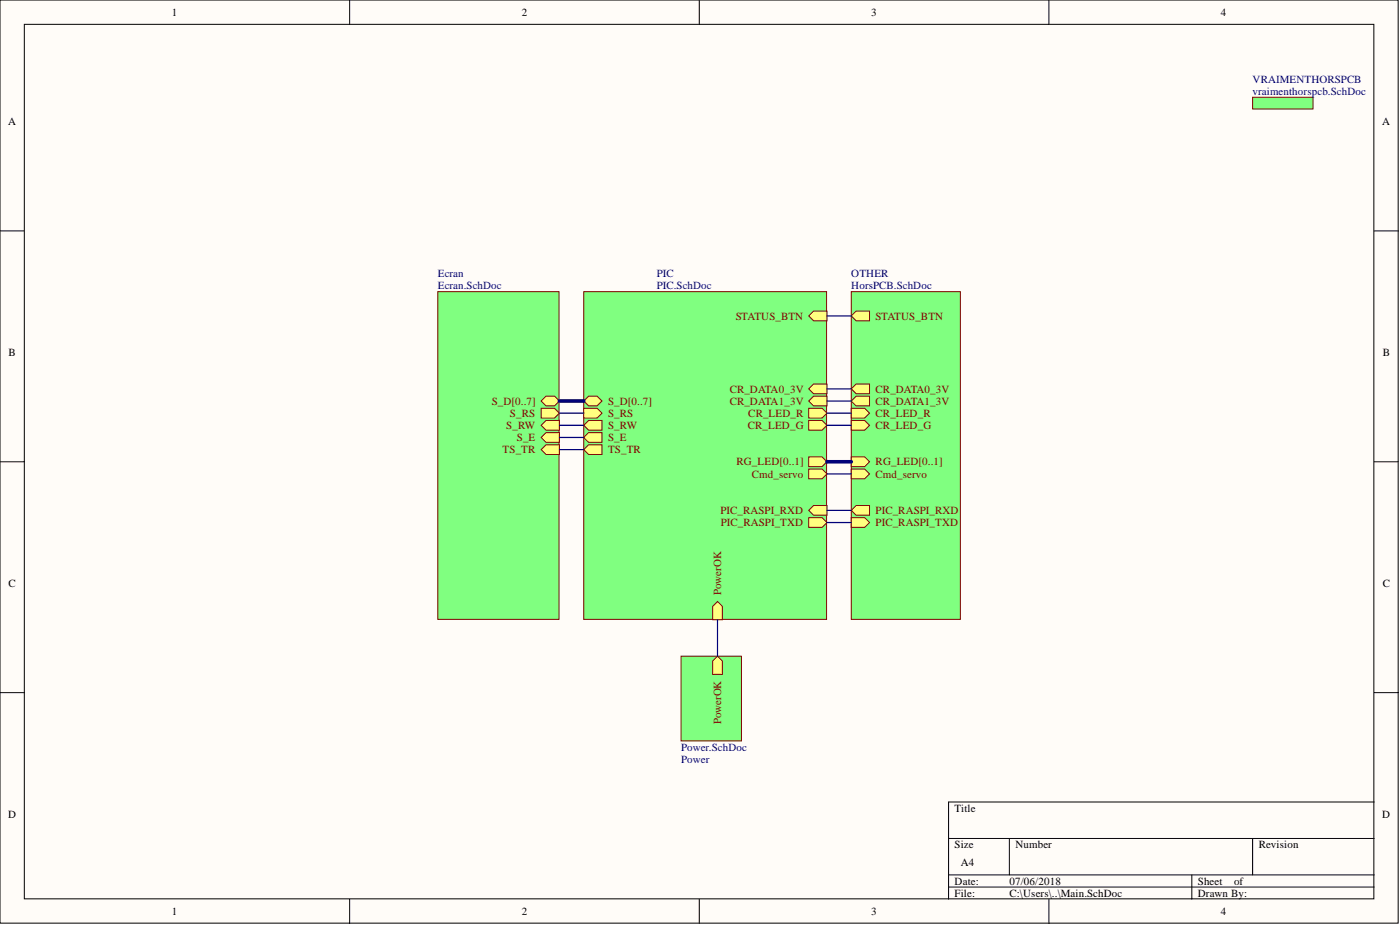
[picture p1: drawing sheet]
<svg xmlns="http://www.w3.org/2000/svg" width="292mm" height="193mm" viewBox="0 0 292 193" stroke-linecap="round" stroke-linejoin="round" font-family="sans-serif">
<g fill="#fffcf8" stroke="#000" stroke-width=".21">
<path d="M0 0h291.7v192.6h-291.7z"/>
<path d="M5.1 5.1h281.5v182.4h-281.5z"/>
</g>
<g fill="none" stroke="#000" stroke-width=".21">
<path d="M72.9 0v5.1M145.9 0v5.1M218.8 0v5.1M0 48.2h5.1M286.7 48.2h5.1M0 96.3h5.1M286.7 96.3h5.1M0 144.5h5.1M286.7 144.5h5.1M197.9 174.9h88.8M210.6 174.9v7.6M261.3 174.9v7.6"/>
<path d="M286.7 167.3h-88.8v20.3M72.9 187.6v5.1M145.9 187.6v5.1M197.9 182.5h88.8M197.9 185.1h88.8M218.8 187.6v5.1M248.7 182.5v5.1"/>
</g>
<g fill="#80ff80" stroke="#800000" stroke-width=".21">
<path d="M261.3 20.3h12.7v2.4h-12.7z"/>
<path d="M91.3 60.8h25.3v68.4h-25.3z"/>
</g>
<path d="M112.9 83.7l1-1.1h1.8l1 1.1-1 1h-1.8z" fill-rule="evenodd" fill="#ffff80"/>
<path d="M112.9 83.7l1-1.1h1.8l1 1.1-1 1h-1.8z" fill="none" stroke="#800000" stroke-width=".21"/>
<path d="M112.9 85.2h2.8l1 1-1 1h-2.8z" fill-rule="evenodd" fill="#ffff80"/>
<path d="M112.9 85.2h2.8l1 1-1 1h-2.8z" fill="none" stroke="#800000" stroke-width=".21"/>
<path d="M112.9 88.7l1-1h2.8v2h-2.8z" fill-rule="evenodd" fill="#ffff80"/>
<path d="M112.9 88.7l1-1h2.8v2h-2.8z" fill="none" stroke="#800000" stroke-width=".21"/>
<path d="M112.9 91.3l1-1.1h2.8v2.1h-2.8z" fill-rule="evenodd" fill="#ffff80"/>
<path d="M112.9 91.3l1-1.1h2.8v2.1h-2.8z" fill="none" stroke="#800000" stroke-width=".21"/>
<path d="M112.9 93.8l1-1h2.8v2h-2.8z" fill-rule="evenodd" fill="#ffff80"/>
<path d="M112.9 93.8l1-1h2.8v2h-2.8z" fill="none" stroke="#800000" stroke-width=".21"/>
<path d="M121.8 60.8h50.7v68.4h-50.7z" fill="#80ff80" stroke="#800000" stroke-width=".21"/>
<path d="M168.7 81.1l1-1h2.8v2h-2.8z" fill-rule="evenodd" fill="#ffff80"/>
<path d="M168.7 81.1l1-1h2.8v2h-2.8z" fill="none" stroke="#800000" stroke-width=".21"/>
<path d="M168.7 83.7l1-1.1h2.8v2.1h-2.8z" fill-rule="evenodd" fill="#ffff80"/>
<path d="M168.7 83.7l1-1.1h2.8v2.1h-2.8z" fill="none" stroke="#800000" stroke-width=".21"/>
<path d="M168.7 85.2h2.8l1 1-1 1h-2.8z" fill-rule="evenodd" fill="#ffff80"/>
<path d="M168.7 85.2h2.8l1 1-1 1h-2.8z" fill="none" stroke="#800000" stroke-width=".21"/>
<path d="M168.7 87.7h2.8l1 1-1 1h-2.8z" fill-rule="evenodd" fill="#ffff80"/>
<path d="M168.7 87.7h2.8l1 1-1 1h-2.8z" fill="none" stroke="#800000" stroke-width=".21"/>
<path d="M168.7 95.3h2.8l1 1-1 1h-2.8z" fill-rule="evenodd" fill="#ffff80"/>
<path d="M168.7 95.3h2.8l1 1-1 1h-2.8z" fill="none" stroke="#800000" stroke-width=".21"/>
<path d="M168.7 97.9h2.8l1 1-1 1h-2.8z" fill-rule="evenodd" fill="#ffff80"/>
<path d="M168.7 97.9h2.8l1 1-1 1h-2.8z" fill="none" stroke="#800000" stroke-width=".21"/>
<path d="M148.7 126.5l1-1 1 1v2.8h-2z" fill-rule="evenodd" fill="#ffff80"/>
<path d="M148.7 126.5l1-1 1 1v2.8h-2z" fill="none" stroke="#800000" stroke-width=".21"/>
<path d="M121.8 85.2h2.8l1 1-1 1h-2.8z" fill-rule="evenodd" fill="#ffff80"/>
<path d="M121.8 85.2h2.8l1 1-1 1h-2.8z" fill="none" stroke="#800000" stroke-width=".21"/>
<path d="M121.8 88.7l1-1h2.8v2h-2.8z" fill-rule="evenodd" fill="#ffff80"/>
<path d="M121.8 88.7l1-1h2.8v2h-2.8z" fill="none" stroke="#800000" stroke-width=".21"/>
<path d="M121.8 91.3l1-1.1h2.8v2.1h-2.8z" fill-rule="evenodd" fill="#ffff80"/>
<path d="M121.8 91.3l1-1.1h2.8v2.1h-2.8z" fill="none" stroke="#800000" stroke-width=".21"/>
<path d="M121.8 93.8l1-1h2.8v2h-2.8z" fill-rule="evenodd" fill="#ffff80"/>
<path d="M121.8 93.8l1-1h2.8v2h-2.8z" fill="none" stroke="#800000" stroke-width=".21"/>
<path d="M121.8 83.7l1-1.1h1.8l1 1.1-1 1h-1.8z" fill-rule="evenodd" fill="#ffff80"/>
<path d="M121.8 83.7l1-1.1h1.8l1 1.1-1 1h-1.8z" fill="none" stroke="#800000" stroke-width=".21"/>
<path d="M168.7 106.5l1-1h2.8v2h-2.8z" fill-rule="evenodd" fill="#ffff80"/>
<path d="M168.7 106.5l1-1h2.8v2h-2.8z" fill="none" stroke="#800000" stroke-width=".21"/>
<path d="M168.7 108h2.8l1 1-1 1h-2.8z" fill-rule="evenodd" fill="#ffff80"/>
<path d="M168.7 108h2.8l1 1-1 1h-2.8z" fill="none" stroke="#800000" stroke-width=".21"/>
<path d="M168.7 65.9l1-1h2.8v2h-2.8z" fill-rule="evenodd" fill="#ffff80"/>
<path d="M168.7 65.9l1-1h2.8v2h-2.8z" fill="none" stroke="#800000" stroke-width=".21"/>
<path d="M177.6 60.8h22.8v68.4h-22.8z" fill="#80ff80" stroke="#800000" stroke-width=".21"/>
<path d="M177.6 81.1l1-1h2.8v2h-2.8z" fill-rule="evenodd" fill="#ffff80"/>
<path d="M177.6 81.1l1-1h2.8v2h-2.8z" fill="none" stroke="#800000" stroke-width=".21"/>
<path d="M177.6 83.7l1-1.1h2.8v2.1h-2.8z" fill-rule="evenodd" fill="#ffff80"/>
<path d="M177.6 83.7l1-1.1h2.8v2.1h-2.8z" fill="none" stroke="#800000" stroke-width=".21"/>
<path d="M177.6 85.2h2.8l1 1-1 1h-2.8z" fill-rule="evenodd" fill="#ffff80"/>
<path d="M177.6 85.2h2.8l1 1-1 1h-2.8z" fill="none" stroke="#800000" stroke-width=".21"/>
<path d="M177.6 87.7h2.8l1 1-1 1h-2.8z" fill-rule="evenodd" fill="#ffff80"/>
<path d="M177.6 87.7h2.8l1 1-1 1h-2.8z" fill="none" stroke="#800000" stroke-width=".21"/>
<path d="M177.6 95.3h2.8l1 1-1 1h-2.8z" fill-rule="evenodd" fill="#ffff80"/>
<path d="M177.6 95.3h2.8l1 1-1 1h-2.8z" fill="none" stroke="#800000" stroke-width=".21"/>
<path d="M177.6 97.9h2.8l1 1-1 1h-2.8z" fill-rule="evenodd" fill="#ffff80"/>
<path d="M177.6 97.9h2.8l1 1-1 1h-2.8z" fill="none" stroke="#800000" stroke-width=".21"/>
<path d="M177.6 108h2.8l1 1-1 1h-2.8z" fill-rule="evenodd" fill="#ffff80"/>
<path d="M177.6 108h2.8l1 1-1 1h-2.8z" fill="none" stroke="#800000" stroke-width=".21"/>
<path d="M177.6 106.5l1-1h2.8v2h-2.8z" fill-rule="evenodd" fill="#ffff80"/>
<path d="M177.6 106.5l1-1h2.8v2h-2.8z" fill="none" stroke="#800000" stroke-width=".21"/>
<path d="M177.6 65.9l1-1h2.8v2h-2.8z" fill-rule="evenodd" fill="#ffff80"/>
<path d="M177.6 65.9l1-1h2.8v2h-2.8z" fill="none" stroke="#800000" stroke-width=".21"/>
<path d="M142.1 136.9h12.6v17.7h-12.6z" fill="#80ff80" stroke="#800000" stroke-width=".21"/>
<path d="M148.7 137.9l1-1 1 1v2.8h-2z" fill-rule="evenodd" fill="#ffff80"/>
<path d="M148.7 137.9l1-1 1 1v2.8h-2z" fill="none" stroke="#800000" stroke-width=".21"/>
<g fill="none" stroke="#000080" stroke-width=".25">
<path d="M172.5 65.9h5.1M116.7 86.2h5.1M116.7 88.7h5.1M116.7 91.3h5.1M116.7 93.8h5.1M172.5 81.1h5.1M172.5 83.7h5.1M172.5 86.2h5.1M172.5 88.7h5.1M172.5 98.9h5.1M172.5 106.5h5.1M172.5 109h5.1"/>
<path d="M149.7 129.3v7.6"/>
</g>
<path d="M116.7 83.7h5.1M172.5 96.3h5.1" fill="none" stroke="#000080" stroke-width=".76"/>
<g font-size="2.3">
<text x="35.9" y="3.3">1</text>
<text x="108.9" y="3.3">2</text>
<text x="181.8" y="3.3">3</text>
<text x="254.8" y="3.3">4</text>
<text x="1.7" y="26.1">A</text>
<text x="288.4" y="26.1">A</text>
<text x="1.8" y="74.3">B</text>
<text x="288.5" y="74.3">B</text>
<text x="1.8" y="122.4">C</text>
<text x="288.5" y="122.4">C</text>
<text x="1.7" y="170.6">D</text>
<text x="199.2" y="169.3">Title</text>
<text x="288.4" y="170.6">D</text>
<text x="199.2" y="176.9">Size</text>
<text x="211.9" y="176.9">Number</text>
<text x="262.6" y="176.9">Revision</text>
<text x="199.2" y="184.5">Date:</text>
<text x="200.5" y="180.7">A4</text>
<text x="210.6" y="184.5">07/06/2018</text>
<text x="249.9" y="184.5">Sheet</text>
<text x="257.5" y="184.5">of</text>
<text x="35.9" y="190.9">1</text>
<text x="108.9" y="190.9">2</text>
<text x="181.8" y="190.9">3</text>
<text x="199.2" y="187.1">File:</text>
<text x="210.6" y="187.1">C:\Users\..\Main.SchDoc</text>
<text x="249.9" y="187.1">Drawn By:</text>
<text x="254.8" y="190.9">4</text>
</g>
<g font-size="2.3" fill="#000080">
<text x="261.3" y="17.2">VRAIMENTHORSPCB</text>
<text x="261.3" y="19.8">vraimenthorspcb.SchDoc</text>
<text x="91.3" y="57.8">Ecran</text>
<text x="137" y="57.8">PIC</text>
<text x="177.6" y="57.8">OTHER</text>
<text x="91.3" y="60.3">Ecran.SchDoc</text>
<text x="137" y="60.3">PIC.SchDoc</text>
<text x="177.6" y="60.3">HorsPCB.SchDoc</text>
<text x="142.1" y="159.2">Power</text>
<text x="142.1" y="156.7">Power.SchDoc</text>
</g>
<g font-size="2.3" fill="#800000">
<text x="153.5" y="66.7">STATUS_BTN</text>
<text x="182.7" y="66.7">STATUS_BTN</text>
<text x="152.2" y="81.9">CR_DATA0_3V</text>
<text x="182.7" y="81.9">CR_DATA0_3V</text>
<text x="102.6" y="84.4">S_D[0..7]</text>
<text x="105.6" y="89.5">S_RW</text>
<text x="106.4" y="87">S_RS</text>
<text x="126.9" y="87">S_RS</text>
<text x="126.9" y="89.5">S_RW</text>
<text x="126.9" y="84.4">S_D[0..7]</text>
<text x="152.2" y="84.4">CR_DATA1_3V</text>
<text x="156" y="89.5">CR_LED_G</text>
<text x="156.1" y="87">CR_LED_R</text>
<text x="182.7" y="84.4">CR_DATA1_3V</text>
<text x="182.7" y="87">CR_LED_R</text>
<text x="182.7" y="89.5">CR_LED_G</text>
<text x="104.9" y="94.6">TS_TR</text>
<text x="107.8" y="92">S_E</text>
<text x="126.9" y="92">S_E</text>
<text x="126.9" y="94.6">TS_TR</text>
<text x="153.7" y="97.1">RG_LED[0..1]</text>
<text x="156.9" y="99.6">Cmd_servo</text>
<text x="182.7" y="97.1">RG_LED[0..1]</text>
<text x="182.7" y="99.6">Cmd_servo</text>
<text x="150.3" y="107.2">PIC_RASPI_RXD</text>
<text x="182.7" y="107.2">PIC_RASPI_RXD</text>
<text x="150.4" y="109.8">PIC_RASPI_TXD</text>
<text x="182.7" y="109.8">PIC_RASPI_TXD</text>
<text x="150.5" y="124.2" transform="rotate(-90 150.5 124.2)">PowerOK</text>
<text x="150.5" y="151.1" transform="rotate(-90 150.5 151.1)">PowerOK</text>
</g>
</svg>
